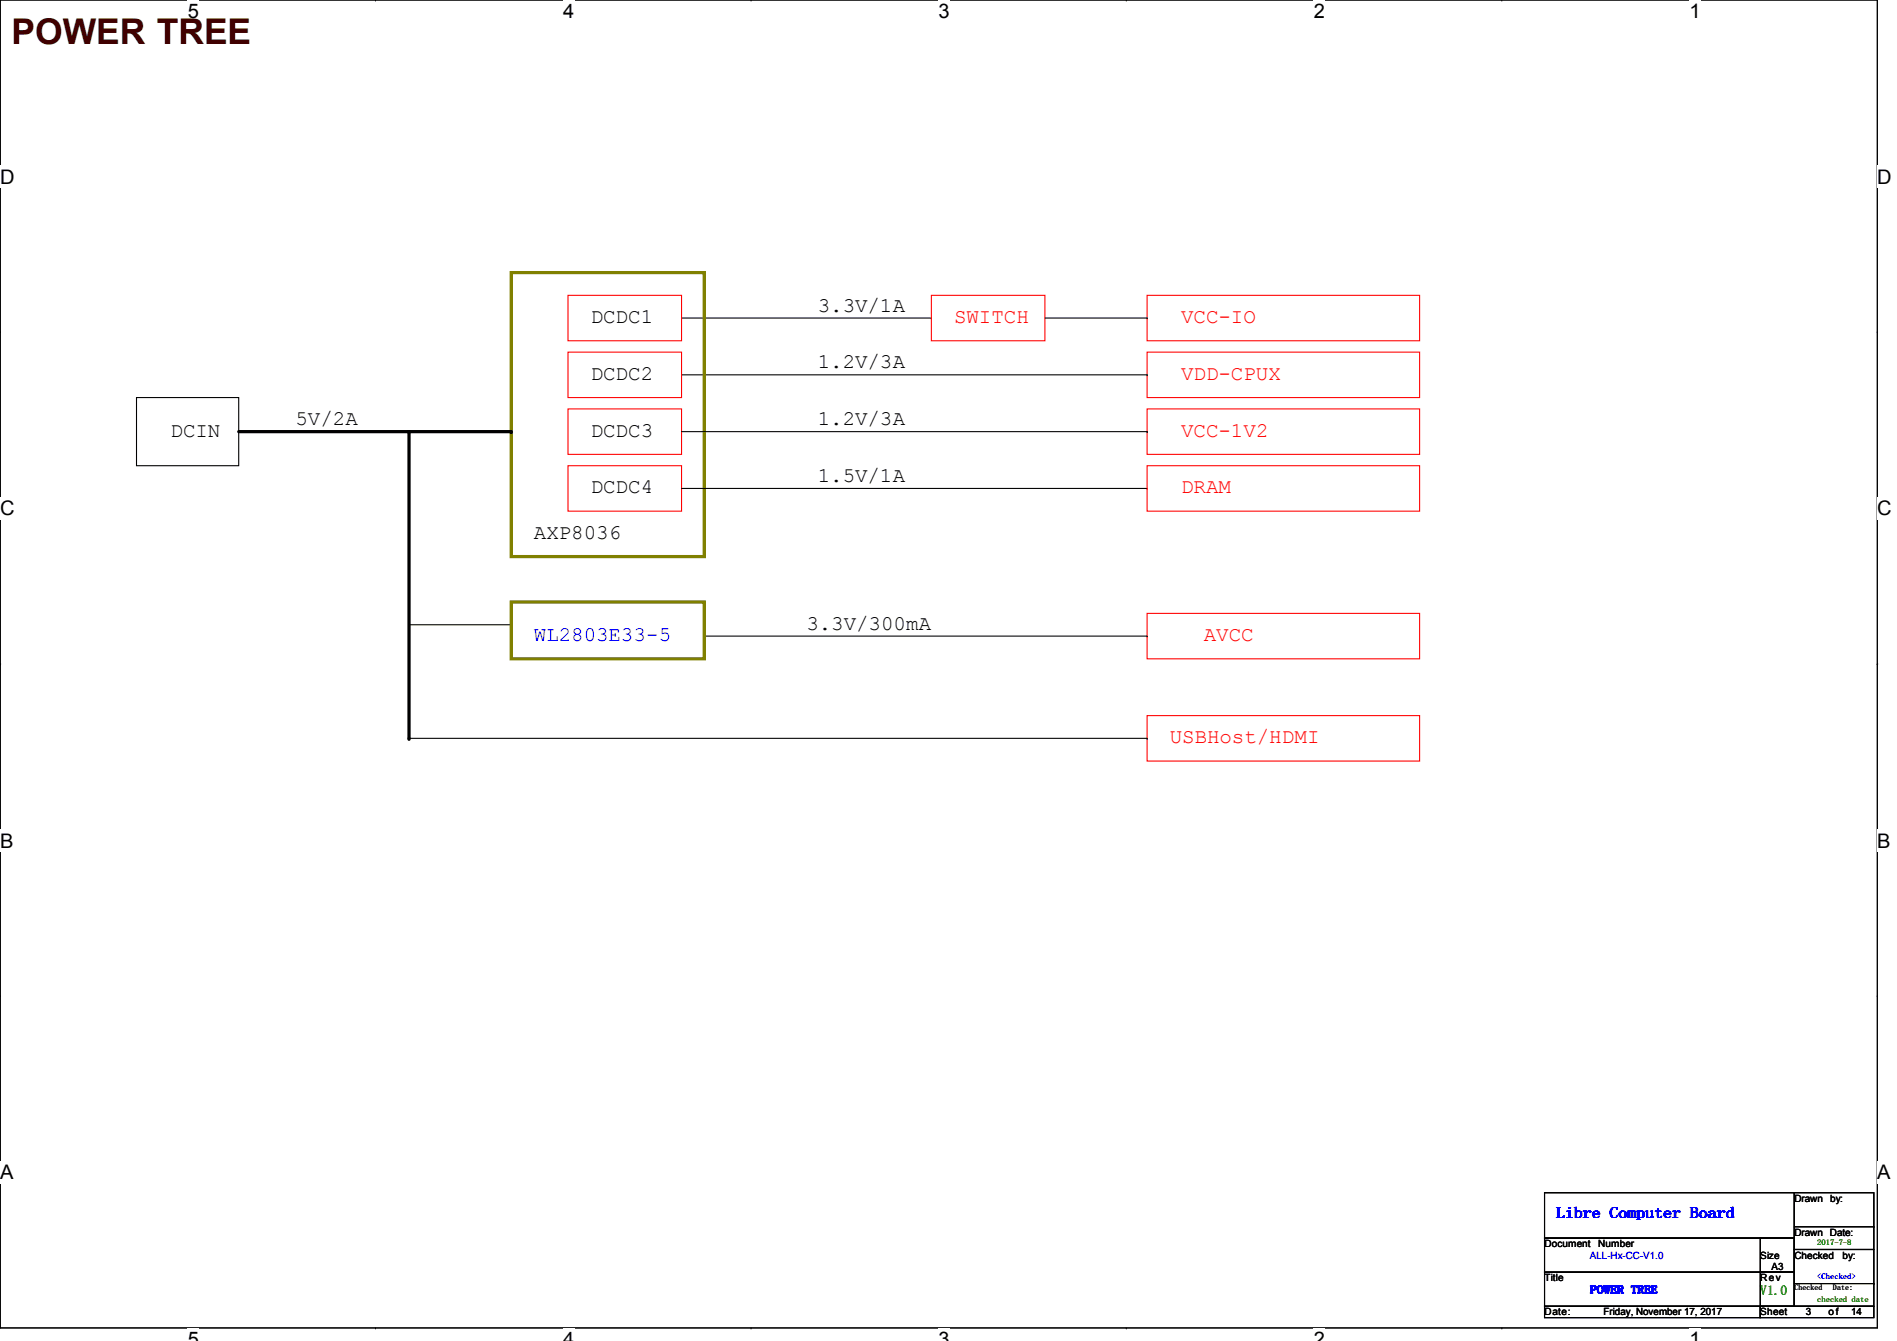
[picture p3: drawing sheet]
<svg xmlns="http://www.w3.org/2000/svg" width="297mm" height="210mm" viewBox="0 0 297 210" stroke-linecap="round" stroke-linejoin="round" font-family="sans-serif">
<path d="M0 0h294v207.9h-294z" fill="none" stroke="#000" stroke-width=".17"/>
<g fill="#fff">
<path d="M29.4 0h1.8v3.5h-1.8z"/>
<path d="M29.4 207.9h1.8v2h-1.8z"/>
</g>
<path d="M58.8 0h.1M58.8 207.9h.1" fill="none" stroke="#000" stroke-width=".17"/>
<g fill="#fff">
<path d="M88.2 0h1.7v3.5h-1.7z"/>
<path d="M88.2 207.9h1.7v2h-1.7z"/>
</g>
<path d="M117.6 0h.1M117.6 207.9h.1" fill="none" stroke="#000" stroke-width=".17"/>
<g fill="#fff">
<path d="M147 0h1.7v3.5h-1.7z"/>
<path d="M147 207.9h1.7v2h-1.7z"/>
</g>
<path d="M176.4 0h.1M176.4 207.9h.1" fill="none" stroke="#000" stroke-width=".17"/>
<g fill="#fff">
<path d="M205.7 0h1.8v3.5h-1.8z"/>
<path d="M205.7 207.9h1.8v2h-1.8z"/>
</g>
<path d="M235.2 0h.1M235.2 207.9h.1" fill="none" stroke="#000" stroke-width=".17"/>
<g fill="#fff">
<path d="M264.5 0h1.8v3.5h-1.8z"/>
<path d="M264.5 207.9h1.8v2h-1.8z"/>
<path d="M0 26h2.3v3.4h-2.3z"/>
<path d="M294 26h2.2v3.4h-2.2z"/>
<path d="M0 77.9h2.3v3.5h-2.3z"/>
<path d="M294 77.9h2.2v3.5h-2.2z"/>
</g>
<path d="M0 51.9h.1M294 51.9h.1" fill="none" stroke="#000" stroke-width=".17"/>
<g fill="#fff">
<path d="M0 129.9h2.1v3.4h-2.1z"/>
<path d="M294 129.9h2v3.4h-2z"/>
</g>
<path d="M0 103.9h.1M294 103.9h.1" fill="none" stroke="#000" stroke-width=".17"/>
<path d="M0 103.9h.1M294 103.9h.1" fill="none" stroke="#000" stroke-width=".16"/>
<g fill="#fff">
<path d="M0 181.8h2.1v3.5h-2.1z"/>
<path d="M294 181.8h2v3.5h-2z"/>
</g>
<g fill="none" stroke="#000" stroke-width=".17">
<path d="M106.7 49.8h39.1M106.7 58.7h72.9M145.8 49.8h.1M163.6 49.8h16M179.6 58.7h.1M179.6 49.8h.1M21.4 62.2h16v10.7h-16zM106.7 67.6h72.9M106.7 76.5h72.9M179.6 67.6h.1M179.6 76.5h.1M64 97.8h16"/>
<path d="M80 97.8h.1M110.3 99.6h69.3M179.6 99.6h.1M64 115.6h115.6M179.6 115.6h.1M0 155.9h.1M294 155.9h.1M241.8 199.1h39.2v5.4h-39.2zM241.8 193.8h39.2v5.3h-39.2zM241.8 186.7h39.2v7.1h-39.2zM275.6 193.8h5.4v5.3h-5.4zM275.6 199.1h5.4v5.4h-5.4z"/>
<path d="M281 186.7h12.4v8.9h-12.4zM281 195.6h12.4v8.9h-12.4zM281 192h12.4M293.4 192h.1M241.8 204.5h33.8v1.7h-33.8zM275.6 204.5h17.8v1.7h-17.8zM281 200.9h12.4M293.4 200.9h.1"/>
</g>
<path d="M37.4 67.6h42.6M64 67.6v48" fill="none" stroke="#000" stroke-width=".51"/>
<g fill="#000">
<circle cx="64" cy="67.6" r=".25"/>
<circle cx="80" cy="67.6" r=".25"/>
<circle cx="64" cy="115.6" r=".25"/>
</g>
<path d="M88.9 46.2h17.8v7.1h-17.8zM88.9 55.1h17.8v7.1h-17.8zM145.8 46.2h17.8v7.1h-17.8zM179.6 46.2h42.7v7.1h-42.7zM179.6 55.1h42.7v7.1h-42.7zM88.9 64h17.8v7.1h-17.8zM88.9 72.9h17.8v7.1h-17.8zM179.6 64h42.7v7.1h-42.7zM179.6 72.9h42.7v7.1h-42.7zM179.6 96h42.7v7.1h-42.7zM179.6 112h42.7v7.1h-42.7z" fill="none" stroke="#f00" stroke-width=".17"/>
<path d="M80 42.7h30.3v44.4h-30.3zM80 94.2h30.3v8.9h-30.3z" fill="none" stroke="#808000" stroke-width=".51"/>
<text font-size="5.5" fill="#400000" x="1.8" y="6.9">POWER TREE</text>
<g font-size="3.3">
<text x="92.5" y="50.5">DCDC1</text>
<text x="128.1" y="48.8">3.3V/1A</text>
<text x="92.5" y="59.4">DCDC2</text>
<text x="128.1" y="57.7">1.2V/3A</text>
<text x="26.7" y="68.3">DCIN</text>
<text x="46.3" y="66.5">5V/2A</text>
<text x="92.5" y="68.3">DCDC3</text>
<text x="128.1" y="66.5">1.2V/3A</text>
<text x="92.5" y="77.2">DCDC4</text>
<text x="128.1" y="75.4">1.5V/1A</text>
<text x="83.6" y="84.3">AXP8036</text>
<text x="126.3" y="98.6">3.3V/300mA</text>
</g>
<g font-size="3.3" fill="#f00">
<text x="149.4" y="50.5">SWITCH</text>
<text x="185" y="50.5">VCC-IO</text>
<text x="185" y="59.4">VDD-CPUX</text>
<text x="185" y="68.3">VCC-1V2</text>
<text x="185" y="77.2">DRAM</text>
<text x="188.5" y="100.3">AVCC</text>
<text x="183.2" y="116.3">USBHost/HDMI</text>
</g>
<text font-size="3.3" fill="#00f" x="83.6" y="100.3">WL2803E33-5</text>
<g font-size="3.1">
<text x="29.4" y="2.8">5</text>
<text x="88.2" y="2.8">4</text>
<text x="147" y="2.8">3</text>
<text x="205.7" y="2.8">2</text>
<text x="264.5" y="2.8">1</text>
<text x="0" y="28.7">D</text>
<text x="294" y="28.7">D</text>
<text x="0" y="80.7">C</text>
<text x="294" y="80.7">C</text>
<text x="0" y="132.7">B</text>
<text x="294" y="132.7">B</text>
<text x="0" y="184.6">A</text>
<text x="294" y="184.6">A</text>
<text x="29.4" y="210.7">5</text>
<text x="88.2" y="210.7">4</text>
<text x="147" y="210.7">3</text>
<text x="205.7" y="210.7">2</text>
<text x="264.5" y="210.7">1</text>
</g>
<text font-size="2.5" fill="#00f" x="243.7" y="190.6">Libre Computer Board</text>
<text font-size="2.1" fill="#008000" x="275.6" y="202.7">V1.0</text>
<text font-size="1.7" fill="#00f" x="249" y="202.4">POWER TREE</text>
<g font-size="1.6">
<text x="281" y="188.1">Drawn by:</text>
<text x="241.8" y="195.2">Document</text>
<text x="250.3" y="195.2">Number</text>
<text x="275.6" y="197">Size</text>
<text x="281" y="197">Checked</text>
<text x="281" y="193.5">Drawn Date:</text>
<text x="288.5" y="197">by:</text>
<text x="241.8" y="200.6">Title</text>
<text x="275.6" y="200.6">Rev</text>
<text x="277.4" y="198.8">A3</text>
<text x="241.8" y="205.9">Date:</text>
<text x="251.1" y="205.9">Friday, November 17, 2017</text>
<text x="275.6" y="205.9">Sheet</text>
<text x="282.7" y="205.9">3</text>
<text x="286.3" y="205.9">o f</text>
<text x="289.9" y="205.9">14</text>
</g>
<text font-size="1.6" fill="#8000ff" x="249" y="197">ALL-Hx-CC-V1.0</text>
<g font-size="1.2" fill="#008000">
<text x="284.5" y="194.9">2017-7-8</text>
<text x="284.5" y="203.8">checked date</text>
</g>
<g font-size="1.2">
<text x="281" y="202">Checked</text>
<text x="287" y="202">Date:</text>
</g>
<text font-size="1.2" fill="#00f" x="284.5" y="200.2">&lt;Checked&gt;</text>
</svg>
